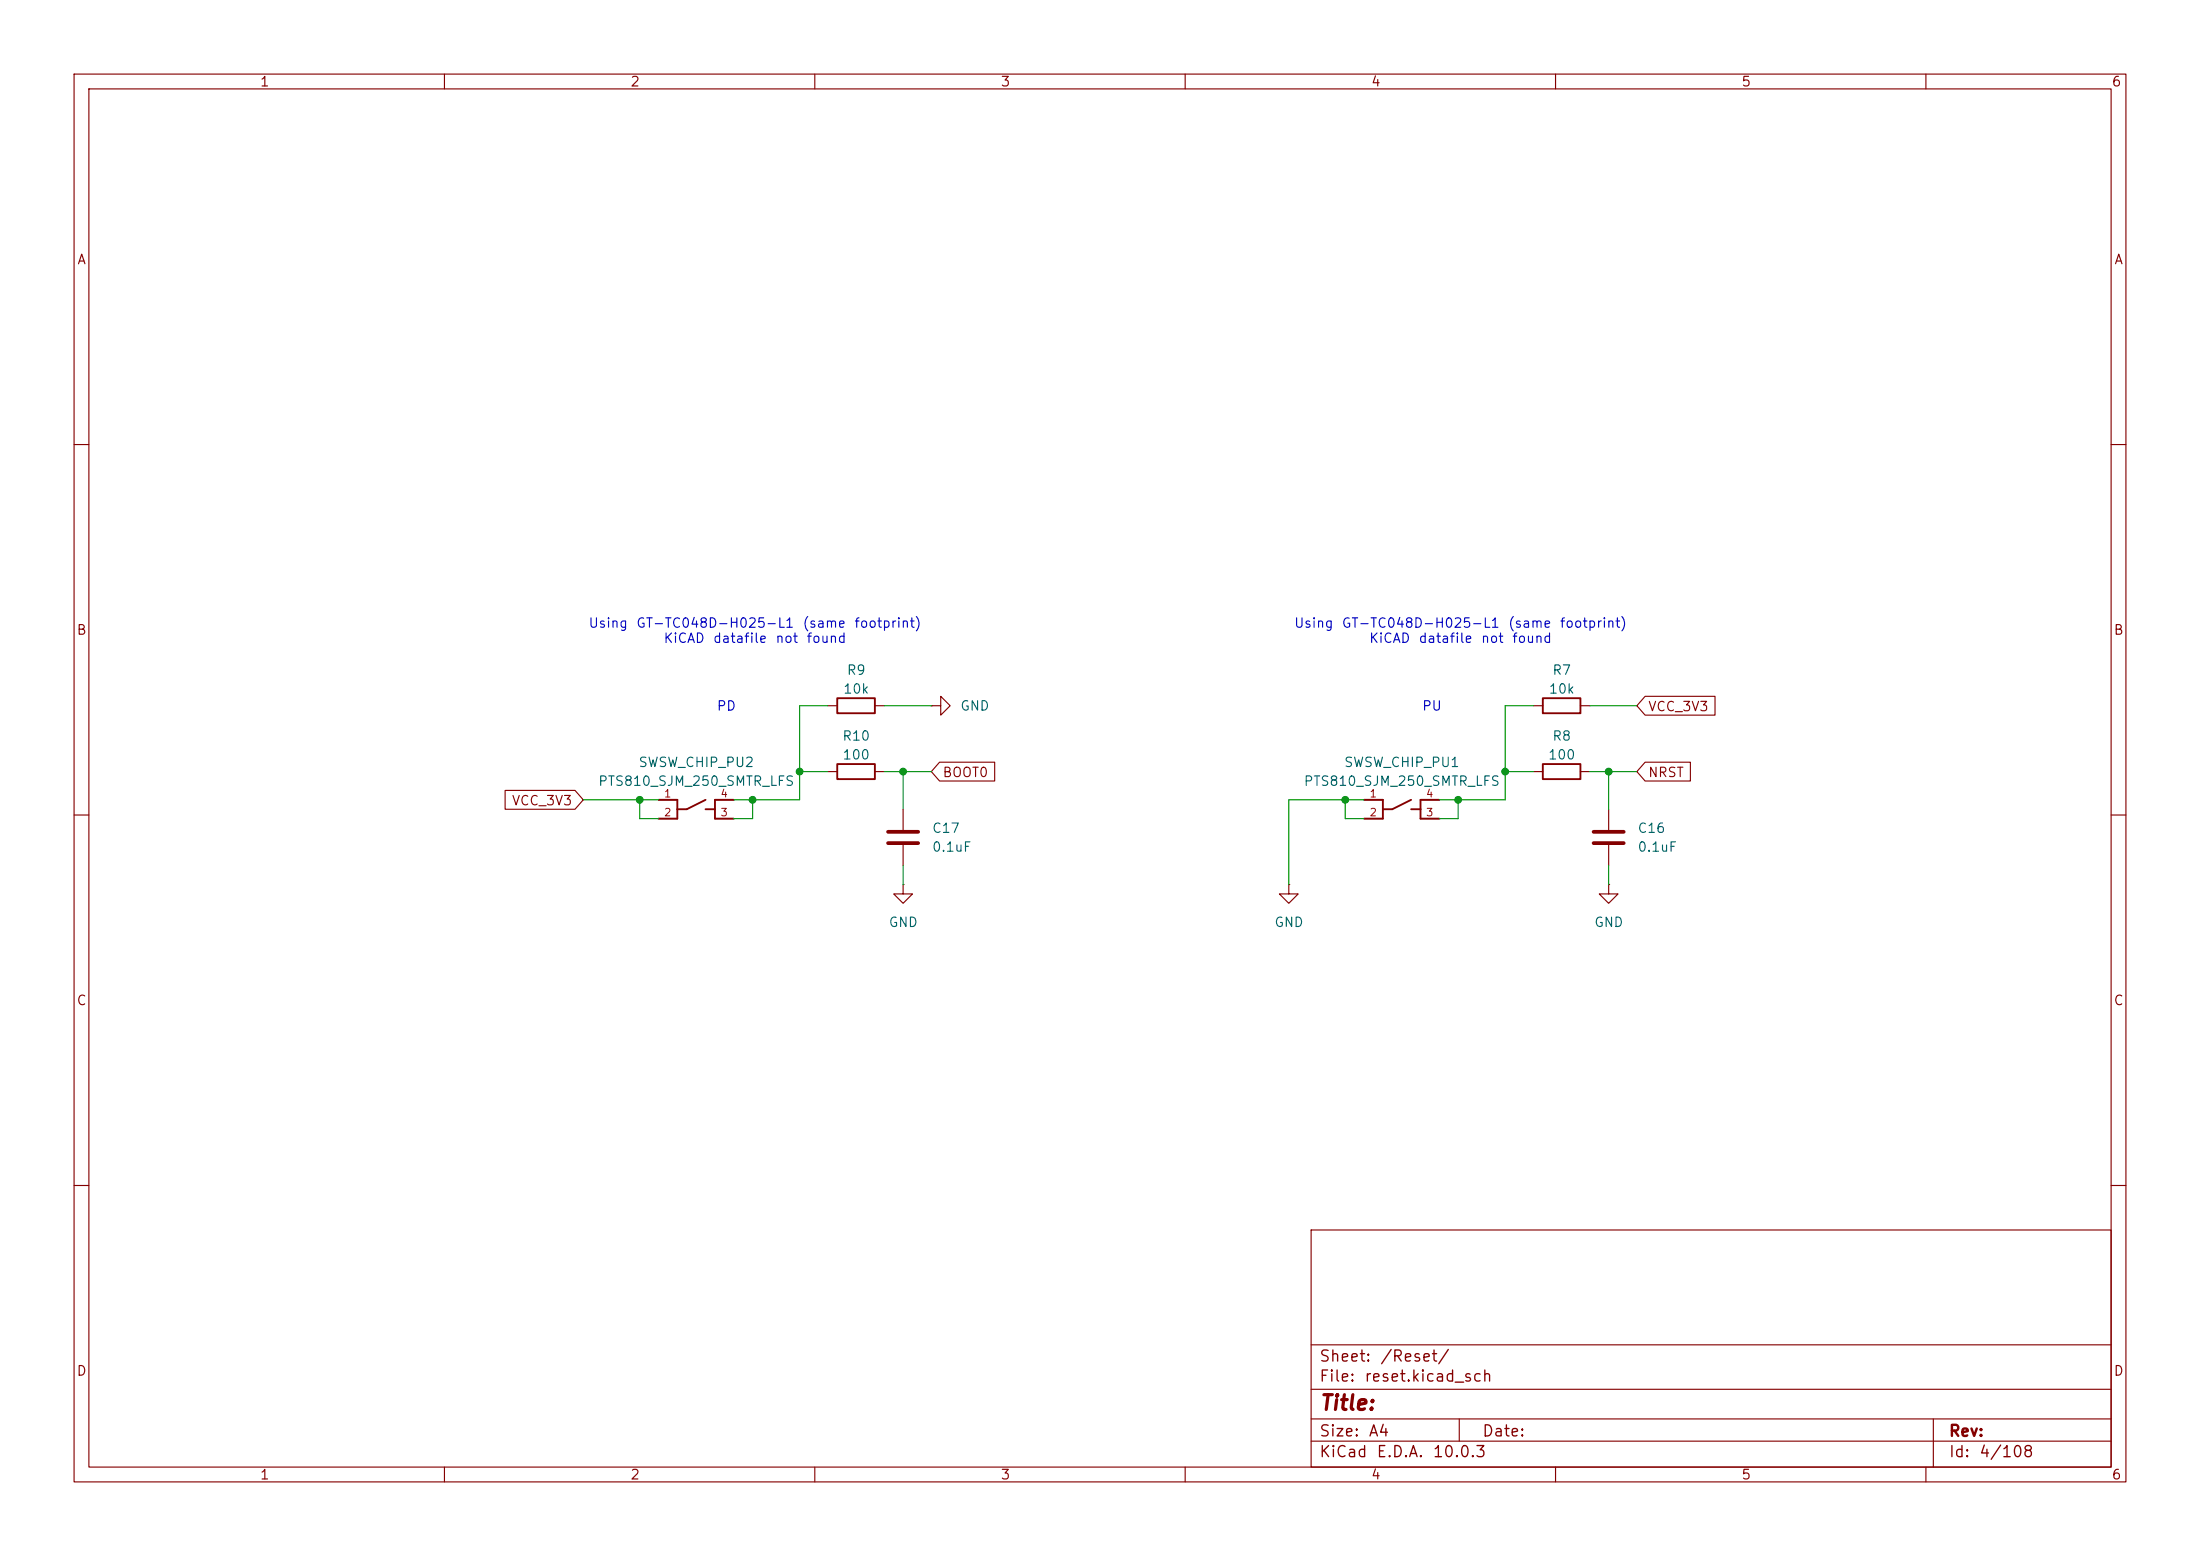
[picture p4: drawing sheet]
(kicad_sch
 (version 20260306)
 (generator "eeschema")
 (generator_version "10.0")
 (paper "A4")
 (lib_symbols
  (symbol "Device:C"
   (pin_numbers (hide yes))
   (pin_names
    (offset 0.254)) (exclude_from_sim no) (in_bom yes) (on_board yes)
   (in_pos_files yes)
   (duplicate_pin_numbers_are_jumpers no)
   (property "Reference" "C" (at 0.635 2.54 0) (show_name no) (do_not_autoplace no) (effects (font (size 1.27 1.27)) (justify left)))
   (property "Value" "C" (at 0.635 -2.54 0) (show_name no) (do_not_autoplace no) (effects (font (size 1.27 1.27)) (justify left)))
   (property "Footprint" "" (at 0.9652 -3.81 0) (show_name no) (do_not_autoplace no) (hide yes) (effects (font (size 1.27 1.27))))
   (property "Datasheet" "" (at 0 0 0) (show_name no) (do_not_autoplace no) (hide yes) (effects (font (size 1.27 1.27))))
   (property "Description" "Unpolarized capacitor" (at 0 0 0) (show_name no) (do_not_autoplace no) (hide yes) (effects (font (size 1.27 1.27))))
   (symbol "C_0_1"
    (polyline (pts (xy -2.032 0.762) (xy 2.032 0.762)) (stroke (width 0.508) (type default)) (fill (type none)))
    (polyline (pts (xy -2.032 -0.762) (xy 2.032 -0.762)) (stroke (width 0.508) (type default)) (fill (type none))))
   (symbol "C_1_1"
    (pin passive line (at 0 3.81 270) (length 2.794) (name "" (effects (font (size 1.27 1.27)))) (number "1" (effects (font (size 1.27 1.27)))))
    (pin passive line (at 0 -3.81 90) (length 2.794) (name "" (effects (font (size 1.27 1.27)))) (number "2" (effects (font (size 1.27 1.27))))))
   (embedded_fonts no))
  (symbol "Device:R"
   (pin_numbers (hide yes))
   (pin_names
    (offset 0)) (exclude_from_sim no) (in_bom yes) (on_board yes)
   (in_pos_files yes)
   (duplicate_pin_numbers_are_jumpers no)
   (property "Reference" "R" (at 2.032 0 90) (show_name no) (do_not_autoplace no) (effects (font (size 1.27 1.27))))
   (property "Value" "R" (at 0 0 90) (show_name no) (do_not_autoplace no) (effects (font (size 1.27 1.27))))
   (property "Footprint" "" (at -1.778 0 90) (show_name no) (do_not_autoplace no) (hide yes) (effects (font (size 1.27 1.27))))
   (property "Datasheet" "" (at 0 0 0) (show_name no) (do_not_autoplace no) (hide yes) (effects (font (size 1.27 1.27))))
   (property "Description" "Resistor" (at 0 0 0) (show_name no) (do_not_autoplace no) (hide yes) (effects (font (size 1.27 1.27))))
   (symbol "R_0_1"
    (rectangle (start -1.016 -2.54) (end 1.016 2.54) (stroke (width 0.254) (type default)) (fill (type none))))
   (symbol "R_1_1"
    (pin passive line (at 0 3.81 270) (length 1.27) (name "" (effects (font (size 1.27 1.27)))) (number "1" (effects (font (size 1.27 1.27)))))
    (pin passive line (at 0 -3.81 90) (length 1.27) (name "" (effects (font (size 1.27 1.27)))) (number "2" (effects (font (size 1.27 1.27))))))
   (embedded_fonts no))
  (symbol "PTS810_SJM_250_SMTR_LFS:PTS810_SJM_250_SMTR_LFS"
   (pin_names
    (offset 1.016)) (exclude_from_sim no) (in_bom yes) (on_board yes)
   (in_pos_files yes)
   (duplicate_pin_numbers_are_jumpers no)
   (property "Reference" "SW" (at -3.81 1.27 0) (show_name no) (do_not_autoplace no) (effects (font (size 1.27 1.27)) (justify left bottom)))
   (property "Value" "PTS810_SJM_250_SMTR_LFS" (at -5.08 -6.35 0) (show_name no) (do_not_autoplace no) (effects (font (size 1.27 1.27)) (justify left bottom)))
   (property "Footprint" "PTS810_SJM_250_SMTR_LFS:SW_PTS810_SJM_250_SMTR_LFS" (at 0 0 0) (show_name no) (do_not_autoplace no) (hide yes) (effects (font (size 1.27 1.27)) (justify bottom)))
   (property "Datasheet" "" (at 0 0 0) (show_name no) (do_not_autoplace no) (hide yes) (effects (font (size 1.27 1.27))))
   (property "Description" "Tactile Switch SPST-NO Top Actuated Surface Mount" (at 0 0 0) (show_name no) (do_not_autoplace no) (hide yes) (effects (font (size 1.27 1.27)) (justify bottom)))
   (property "MF" "C&K" (at 0 0 0) (show_name no) (do_not_autoplace no) (hide yes) (effects (font (size 1.27 1.27)) (justify bottom)))
   (property "Package" "None" (at 0 0 0) (show_name no) (do_not_autoplace no) (hide yes) (effects (font (size 1.27 1.27)) (justify bottom)))
   (property "Price" "None" (at 0 0 0) (show_name no) (do_not_autoplace no) (hide yes) (effects (font (size 1.27 1.27)) (justify bottom)))
   (property "Check_prices" "https://www.snapeda.com/parts/PTS810%20SJM%20250%20SMTR%20LFS/C%2526K/view-part/?ref=eda" (at 0 0 0) (show_name no) (do_not_autoplace no) (hide yes) (effects (font (size 1.27 1.27)) (justify bottom)))
   (property "STANDARD" "Manufacturer Recommendations" (at 0 0 0) (show_name no) (do_not_autoplace no) (hide yes) (effects (font (size 1.27 1.27)) (justify bottom)))
   (property "SnapEDA_Link" "https://www.snapeda.com/parts/PTS810%20SJM%20250%20SMTR%20LFS/C%2526K/view-part/?ref=snap" (at 0 0 0) (show_name no) (do_not_autoplace no) (hide yes) (effects (font (size 1.27 1.27)) (justify bottom)))
   (property "MP" "PTS810 SJM 250 SMTR LFS" (at 0 0 0) (show_name no) (do_not_autoplace no) (hide yes) (effects (font (size 1.27 1.27)) (justify bottom)))
   (property "Availability" "In Stock" (at 0 0 0) (show_name no) (do_not_autoplace no) (hide yes) (effects (font (size 1.27 1.27)) (justify bottom)))
   (property "MANUFACTURER" "CnK" (at 0 0 0) (show_name no) (do_not_autoplace no) (hide yes) (effects (font (size 1.27 1.27)) (justify bottom)))
   (symbol "PTS810_SJM_250_SMTR_LFS_0_0"
    (polyline (pts (xy -2.54 0) (xy -5.08 0)) (stroke (width 0.254) (type default)) (fill (type none)))
    (polyline (pts (xy -2.54 0) (xy -2.54 -1.27)) (stroke (width 0.254) (type default)) (fill (type none)))
    (polyline (pts (xy -2.54 -1.27) (xy -2.54 -2.54)) (stroke (width 0.254) (type default)) (fill (type none)))
    (polyline (pts (xy -2.54 -1.27) (xy -1.27 -1.27)) (stroke (width 0.254) (type default)) (fill (type none)))
    (polyline (pts (xy -2.54 -2.54) (xy -5.08 -2.54)) (stroke (width 0.254) (type default)) (fill (type none)))
    (polyline (pts (xy -1.27 -1.27) (xy 1.27 0)) (stroke (width 0.254) (type default)) (fill (type none)))
    (polyline (pts (xy 1.27 -1.27) (xy 2.54 -1.27)) (stroke (width 0.254) (type default)) (fill (type none)))
    (polyline (pts (xy 2.54 0) (xy 2.54 -1.27)) (stroke (width 0.254) (type default)) (fill (type none)))
    (polyline (pts (xy 2.54 0) (xy 5.08 0)) (stroke (width 0.254) (type default)) (fill (type none)))
    (polyline (pts (xy 2.54 -1.27) (xy 2.54 -2.54)) (stroke (width 0.254) (type default)) (fill (type none)))
    (polyline (pts (xy 2.54 -2.54) (xy 5.08 -2.54)) (stroke (width 0.254) (type default)) (fill (type none)))
    (pin passive line (at -5.08 0 0) (length 2.54) (name "" (effects (font (size 1.016 1.016)))) (number "1" (effects (font (size 1.016 1.016)))))
    (pin passive line (at -5.08 -2.54 0) (length 2.54) (name "" (effects (font (size 1.016 1.016)))) (number "2" (effects (font (size 1.016 1.016)))))
    (pin passive line (at 5.08 -2.54 180) (length 2.54) (name "" (effects (font (size 1.016 1.016)))) (number "3" (effects (font (size 1.016 1.016)))))
    (pin passive line (at 5.08 0 180) (length 2.54) (name "" (effects (font (size 1.016 1.016)))) (number "4" (effects (font (size 1.016 1.016))))))
   (embedded_fonts no))
  (symbol "power:GND"
   (power global)
   (pin_numbers (hide yes))
   (pin_names
    (offset 0) (hide yes)) (exclude_from_sim no) (in_bom yes) (on_board yes)
   (in_pos_files yes)
   (duplicate_pin_numbers_are_jumpers no)
   (property "Reference" "#PWR" (at 0 -6.35 0) (show_name no) (do_not_autoplace no) (hide yes) (effects (font (size 1.27 1.27))))
   (property "Value" "GND" (at 0 -3.81 0) (show_name no) (do_not_autoplace no) (effects (font (size 1.27 1.27))))
   (property "Footprint" "" (at 0 0 0) (show_name no) (do_not_autoplace no) (hide yes) (effects (font (size 1.27 1.27))))
   (property "Datasheet" "" (at 0 0 0) (show_name no) (do_not_autoplace no) (hide yes) (effects (font (size 1.27 1.27))))
   (property "Description" "Power symbol creates a global label with name \"GND\" , ground" (at 0 0 0) (show_name no) (do_not_autoplace no) (hide yes) (effects (font (size 1.27 1.27))))
   (symbol "GND_0_1"
    (polyline (pts (xy 0 0) (xy 0 -1.27) (xy 1.27 -1.27) (xy 0 -2.54) (xy -1.27 -1.27) (xy 0 -1.27)) (stroke (width 0) (type default)) (fill (type none))))
   (symbol "GND_1_1"
    (pin power_in line (at 0 0 270) (length 0) (name "" (effects (font (size 1.27 1.27)))) (number "1" (effects (font (size 1.27 1.27))))))
   (embedded_fonts no)))
 (text "PU"
  (exclude_from_sim no)
  (at 193.294 95.504 0)
  (effects (font (size 1.27 1.27))))
 (text "Using GT-TC048D-H025-L1 (same footprint)\nKiCAD datafile not found\n"
  (exclude_from_sim no)
  (at 101.6 85.344 0)
  (effects (font (size 1.27 1.27))))
 (text "PD\n"
  (exclude_from_sim no)
  (at 98.044 95.504 0)
  (effects (font (size 1.27 1.27))))
 (text "Using GT-TC048D-H025-L1 (same footprint)\nKiCAD datafile not found\n"
  (exclude_from_sim no)
  (at 196.85 85.344 0)
  (effects (font (size 1.27 1.27))))
 (junction
  (at 121.92 104.14)
  (diameter 0)
  (color 0 0 0 0))
 (junction
  (at 86.36 107.95)
  (diameter 0)
  (color 0 0 0 0))
 (junction
  (at 203.2 104.14)
  (diameter 0)
  (color 0 0 0 0))
 (junction
  (at 217.17 104.14)
  (diameter 0)
  (color 0 0 0 0))
 (junction
  (at 181.61 107.95)
  (diameter 0)
  (color 0 0 0 0))
 (junction
  (at 107.95 104.14)
  (diameter 0)
  (color 0 0 0 0))
 (junction
  (at 101.6 107.95)
  (diameter 0)
  (color 0 0 0 0))
 (junction
  (at 196.85 107.95)
  (diameter 0)
  (color 0 0 0 0))
 (wire
  (pts (xy 99.06 107.95) (xy 101.6 107.95))
  (stroke (width 0) (type default)))
 (wire
  (pts (xy 121.92 116.84) (xy 121.92 119.38))
  (stroke (width 0) (type default)))
 (wire
  (pts (xy 217.17 109.22) (xy 217.17 104.14))
  (stroke (width 0) (type default)))
 (wire
  (pts (xy 107.95 107.95) (xy 107.95 104.14))
  (stroke (width 0) (type default)))
 (wire
  (pts (xy 173.99 107.95) (xy 173.99 119.38))
  (stroke (width 0) (type default)))
 (wire
  (pts (xy 88.9 110.49) (xy 86.36 110.49))
  (stroke (width 0) (type default)))
 (wire
  (pts (xy 203.2 107.95) (xy 203.2 104.14))
  (stroke (width 0) (type default)))
 (wire
  (pts (xy 196.85 107.95) (xy 203.2 107.95))
  (stroke (width 0) (type default)))
 (wire
  (pts (xy 214.63 104.14) (xy 217.17 104.14))
  (stroke (width 0) (type default)))
 (wire
  (pts (xy 121.92 109.22) (xy 121.92 104.14))
  (stroke (width 0) (type default)))
 (wire
  (pts (xy 86.36 110.49) (xy 86.36 107.95))
  (stroke (width 0) (type default)))
 (wire
  (pts (xy 86.36 107.95) (xy 78.74 107.95))
  (stroke (width 0) (type default)))
 (wire
  (pts (xy 88.9 107.95) (xy 86.36 107.95))
  (stroke (width 0) (type default)))
 (wire
  (pts (xy 181.61 110.49) (xy 181.61 107.95))
  (stroke (width 0) (type default)))
 (wire
  (pts (xy 194.31 107.95) (xy 196.85 107.95))
  (stroke (width 0) (type default)))
 (wire
  (pts (xy 107.95 104.14) (xy 111.76 104.14))
  (stroke (width 0) (type default)))
 (wire
  (pts (xy 107.95 95.25) (xy 111.76 95.25))
  (stroke (width 0) (type default)))
 (wire
  (pts (xy 107.95 95.25) (xy 107.95 104.14))
  (stroke (width 0) (type default)))
 (wire
  (pts (xy 119.38 104.14) (xy 121.92 104.14))
  (stroke (width 0) (type default)))
 (wire
  (pts (xy 203.2 95.25) (xy 207.01 95.25))
  (stroke (width 0) (type default)))
 (wire
  (pts (xy 184.15 110.49) (xy 181.61 110.49))
  (stroke (width 0) (type default)))
 (wire
  (pts (xy 214.63 95.25) (xy 220.98 95.25))
  (stroke (width 0) (type default)))
 (wire
  (pts (xy 203.2 95.25) (xy 203.2 104.14))
  (stroke (width 0) (type default)))
 (wire
  (pts (xy 196.85 110.49) (xy 196.85 107.95))
  (stroke (width 0) (type default)))
 (wire
  (pts (xy 217.17 116.84) (xy 217.17 119.38))
  (stroke (width 0) (type default)))
 (wire
  (pts (xy 184.15 107.95) (xy 181.61 107.95))
  (stroke (width 0) (type default)))
 (wire
  (pts (xy 203.2 104.14) (xy 207.01 104.14))
  (stroke (width 0) (type default)))
 (wire
  (pts (xy 217.17 104.14) (xy 220.98 104.14))
  (stroke (width 0) (type default)))
 (wire
  (pts (xy 99.06 110.49) (xy 101.6 110.49))
  (stroke (width 0) (type default)))
 (wire
  (pts (xy 181.61 107.95) (xy 173.99 107.95))
  (stroke (width 0) (type default)))
 (wire
  (pts (xy 194.31 110.49) (xy 196.85 110.49))
  (stroke (width 0) (type default)))
 (wire
  (pts (xy 119.38 95.25) (xy 125.73 95.25))
  (stroke (width 0) (type default)))
 (wire
  (pts (xy 121.92 104.14) (xy 125.73 104.14))
  (stroke (width 0) (type default)))
 (wire
  (pts (xy 101.6 107.95) (xy 107.95 107.95))
  (stroke (width 0) (type default)))
 (wire
  (pts (xy 101.6 110.49) (xy 101.6 107.95))
  (stroke (width 0) (type default)))
 (global_label "VCC_3V3"
  (shape input)
  (at 78.74 107.95 180)
  (fields_autoplaced yes)
  (effects (font (size 1.27 1.27)) (justify right))
  (property "Intersheetrefs" "${INTERSHEET_REFS}" (at 67.651 107.95 0) (hide yes) (show_name no) (do_not_autoplace no) (effects (font (size 1.27 1.27)) (justify right))))
 (global_label "NRST"
  (shape input)
  (at 220.98 104.14 0)
  (fields_autoplaced yes)
  (effects (font (size 1.27 1.27)) (justify left))
  (property "Intersheetrefs" "${INTERSHEET_REFS}" (at 228.7428 104.14 0) (hide yes) (show_name no) (do_not_autoplace no) (effects (font (size 1.27 1.27)) (justify left))))
 (global_label "VCC_3V3"
  (shape input)
  (at 220.98 95.25 0)
  (fields_autoplaced yes)
  (effects (font (size 1.27 1.27)) (justify left))
  (property "Intersheetrefs" "${INTERSHEET_REFS}" (at 232.069 95.25 0) (hide yes) (show_name no) (do_not_autoplace no) (effects (font (size 1.27 1.27)) (justify left))))
 (global_label "BOOT0"
  (shape input)
  (at 125.73 104.14 0)
  (fields_autoplaced yes)
  (effects (font (size 1.27 1.27)) (justify left))
  (property "Intersheetrefs" "${INTERSHEET_REFS}" (at 134.8233 104.14 0) (hide yes) (show_name no) (do_not_autoplace no) (effects (font (size 1.27 1.27)) (justify left))))
 (symbol
  (lib_id "power:GND")
  (at 173.99 119.38 0)
  (unit 1)
  (body_style 1)
  (exclude_from_sim no)
  (in_bom yes)
  (on_board yes)
  (in_pos_files yes)
  (dnp no)
  (fields_autoplaced yes)
  (property "Reference" "#PWR015" (at 173.99 125.73 0) (hide yes) (show_name no) (do_not_autoplace no) (effects (font (size 1.27 1.27))))
  (property "Value" "GND" (at 173.99 124.46 0) (show_name no) (do_not_autoplace no) (effects (font (size 1.27 1.27))))
  (property "Footprint" "" (at 173.99 119.38 0) (hide yes) (show_name no) (do_not_autoplace no) (effects (font (size 1.27 1.27))))
  (property "Datasheet" "" (at 173.99 119.38 0) (hide yes) (show_name no) (do_not_autoplace no) (effects (font (size 1.27 1.27))))
  (property "Description" "Power symbol creates a global label with name \"GND\" , ground" (at 173.99 119.38 0) (hide yes) (show_name no) (do_not_autoplace no) (effects (font (size 1.27 1.27))))
  (pin "1"))
 (symbol
  (lib_id "Device:R")
  (at 210.82 95.25 90)
  (unit 1)
  (body_style 1)
  (exclude_from_sim no)
  (in_bom yes)
  (on_board yes)
  (in_pos_files yes)
  (dnp no)
  (property "Reference" "R7" (at 210.82 90.424 90) (show_name no) (do_not_autoplace no) (effects (font (size 1.27 1.27))))
  (property "Value" "10k" (at 210.82 92.964 90) (show_name no) (do_not_autoplace no) (effects (font (size 1.27 1.27))))
  (property "Footprint" "Resistor_SMD:R_0603_1608Metric" (at 210.82 97.028 90) (hide yes) (show_name no) (do_not_autoplace no) (effects (font (size 1.27 1.27))))
  (property "Datasheet" "" (at 210.82 95.25 0) (hide yes) (show_name no) (do_not_autoplace no) (effects (font (size 1.27 1.27))))
  (property "Description" "Resistor" (at 210.82 95.25 0) (hide yes) (show_name no) (do_not_autoplace no) (effects (font (size 1.27 1.27))))
  (pin "2")
  (pin "1"))
 (symbol
  (lib_id "Device:R")
  (at 115.57 95.25 90)
  (unit 1)
  (body_style 1)
  (exclude_from_sim no)
  (in_bom yes)
  (on_board yes)
  (in_pos_files yes)
  (dnp no)
  (property "Reference" "R9" (at 115.57 90.424 90) (show_name no) (do_not_autoplace no) (effects (font (size 1.27 1.27))))
  (property "Value" "10k" (at 115.57 92.964 90) (show_name no) (do_not_autoplace no) (effects (font (size 1.27 1.27))))
  (property "Footprint" "Resistor_SMD:R_0603_1608Metric" (at 115.57 97.028 90) (hide yes) (show_name no) (do_not_autoplace no) (effects (font (size 1.27 1.27))))
  (property "Datasheet" "" (at 115.57 95.25 0) (hide yes) (show_name no) (do_not_autoplace no) (effects (font (size 1.27 1.27))))
  (property "Description" "Resistor" (at 115.57 95.25 0) (hide yes) (show_name no) (do_not_autoplace no) (effects (font (size 1.27 1.27))))
  (pin "2")
  (pin "1"))
 (symbol
  (lib_id "power:GND")
  (at 217.17 119.38 0)
  (unit 1)
  (body_style 1)
  (exclude_from_sim no)
  (in_bom yes)
  (on_board yes)
  (in_pos_files yes)
  (dnp no)
  (fields_autoplaced yes)
  (property "Reference" "#PWR016" (at 217.17 125.73 0) (hide yes) (show_name no) (do_not_autoplace no) (effects (font (size 1.27 1.27))))
  (property "Value" "GND" (at 217.17 124.46 0) (show_name no) (do_not_autoplace no) (effects (font (size 1.27 1.27))))
  (property "Footprint" "" (at 217.17 119.38 0) (hide yes) (show_name no) (do_not_autoplace no) (effects (font (size 1.27 1.27))))
  (property "Datasheet" "" (at 217.17 119.38 0) (hide yes) (show_name no) (do_not_autoplace no) (effects (font (size 1.27 1.27))))
  (property "Description" "Power symbol creates a global label with name \"GND\" , ground" (at 217.17 119.38 0) (hide yes) (show_name no) (do_not_autoplace no) (effects (font (size 1.27 1.27))))
  (pin "1"))
 (symbol
  (lib_id "power:GND")
  (at 125.73 95.25 90)
  (unit 1)
  (body_style 1)
  (exclude_from_sim no)
  (in_bom yes)
  (on_board yes)
  (in_pos_files yes)
  (dnp no)
  (fields_autoplaced yes)
  (property "Reference" "#PWR017" (at 132.08 95.25 0) (hide yes) (show_name no) (do_not_autoplace no) (effects (font (size 1.27 1.27))))
  (property "Value" "GND" (at 129.54 95.2499 90) (show_name no) (do_not_autoplace no) (effects (font (size 1.27 1.27)) (justify right)))
  (property "Footprint" "" (at 125.73 95.25 0) (hide yes) (show_name no) (do_not_autoplace no) (effects (font (size 1.27 1.27))))
  (property "Datasheet" "" (at 125.73 95.25 0) (hide yes) (show_name no) (do_not_autoplace no) (effects (font (size 1.27 1.27))))
  (property "Description" "Power symbol creates a global label with name \"GND\" , ground" (at 125.73 95.25 0) (hide yes) (show_name no) (do_not_autoplace no) (effects (font (size 1.27 1.27))))
  (pin "1"))
 (symbol
  (lib_id "Device:C")
  (at 121.92 113.03 0)
  (unit 1)
  (body_style 1)
  (exclude_from_sim no)
  (in_bom yes)
  (on_board yes)
  (in_pos_files yes)
  (dnp no)
  (fields_autoplaced yes)
  (property "Reference" "C17" (at 125.73 111.7599 0) (show_name no) (do_not_autoplace no) (effects (font (size 1.27 1.27)) (justify left)))
  (property "Value" "0.1uF" (at 125.73 114.2999 0) (show_name no) (do_not_autoplace no) (effects (font (size 1.27 1.27)) (justify left)))
  (property "Footprint" "Capacitor_SMD:C_0603_1608Metric" (at 122.8852 116.84 0) (hide yes) (show_name no) (do_not_autoplace no) (effects (font (size 1.27 1.27))))
  (property "Datasheet" "" (at 121.92 113.03 0) (hide yes) (show_name no) (do_not_autoplace no) (effects (font (size 1.27 1.27))))
  (property "Description" "Unpolarized capacitor" (at 121.92 113.03 0) (hide yes) (show_name no) (do_not_autoplace no) (effects (font (size 1.27 1.27))))
  (pin "2")
  (pin "1"))
 (symbol
  (lib_id "PTS810_SJM_250_SMTR_LFS:PTS810_SJM_250_SMTR_LFS")
  (at 189.23 107.95 0)
  (unit 1)
  (body_style 1)
  (exclude_from_sim no)
  (in_bom yes)
  (on_board yes)
  (in_pos_files yes)
  (dnp no)
  (fields_autoplaced yes)
  (property "Reference" "SWSW_CHIP_PU1" (at 189.23 102.87 0) (show_name no) (do_not_autoplace no) (effects (font (size 1.27 1.27))))
  (property "Value" "PTS810_SJM_250_SMTR_LFS" (at 189.23 105.41 0) (show_name no) (do_not_autoplace no) (effects (font (size 1.27 1.27))))
  (property "Footprint" "Button_Switch_SMD:PTS810_SJM_250_SMTR_LFS" (at 189.23 107.95 0) (hide yes) (show_name no) (do_not_autoplace no) (effects (font (size 1.27 1.27)) (justify bottom)))
  (property "Datasheet" "" (at 189.23 107.95 0) (hide yes) (show_name no) (do_not_autoplace no) (effects (font (size 1.27 1.27))))
  (property "Description" "" (at 189.23 107.95 0) (hide yes) (show_name no) (do_not_autoplace no) (effects (font (size 1.27 1.27))))
  (property "MF" "C&K" (at 189.23 107.95 0) (hide yes) (show_name no) (do_not_autoplace no) (effects (font (size 1.27 1.27)) (justify bottom)))
  (property "Description_1" "Tactile Switch SPST-NO Top Actuated Surface Mount" (at 189.23 107.95 0) (hide yes) (show_name no) (do_not_autoplace no) (effects (font (size 1.27 1.27)) (justify bottom)))
  (property "Package" "None" (at 189.23 107.95 0) (hide yes) (show_name no) (do_not_autoplace no) (effects (font (size 1.27 1.27)) (justify bottom)))
  (property "Price" "None" (at 189.23 107.95 0) (hide yes) (show_name no) (do_not_autoplace no) (effects (font (size 1.27 1.27)) (justify bottom)))
  (property "Check_prices" "https://www.snapeda.com/parts/PTS810%20SJM%20250%20SMTR%20LFS/C%2526K/view-part/?ref=eda" (at 189.23 107.95 0) (hide yes) (show_name no) (do_not_autoplace no) (effects (font (size 1.27 1.27)) (justify bottom)))
  (property "STANDARD" "Manufacturer Recommendations" (at 189.23 107.95 0) (hide yes) (show_name no) (do_not_autoplace no) (effects (font (size 1.27 1.27)) (justify bottom)))
  (property "SnapEDA_Link" "https://www.snapeda.com/parts/PTS810%20SJM%20250%20SMTR%20LFS/C%2526K/view-part/?ref=snap" (at 189.23 107.95 0) (hide yes) (show_name no) (do_not_autoplace no) (effects (font (size 1.27 1.27)) (justify bottom)))
  (property "MP" "PTS810 SJM 250 SMTR LFS" (at 189.23 107.95 0) (hide yes) (show_name no) (do_not_autoplace no) (effects (font (size 1.27 1.27)) (justify bottom)))
  (property "Availability" "In Stock" (at 189.23 107.95 0) (hide yes) (show_name no) (do_not_autoplace no) (effects (font (size 1.27 1.27)) (justify bottom)))
  (property "MANUFACTURER" "CnK" (at 189.23 107.95 0) (hide yes) (show_name no) (do_not_autoplace no) (effects (font (size 1.27 1.27)) (justify bottom)))
  (pin "3")
  (pin "4")
  (pin "2")
  (pin "1"))
 (symbol
  (lib_id "Device:C")
  (at 217.17 113.03 0)
  (unit 1)
  (body_style 1)
  (exclude_from_sim no)
  (in_bom yes)
  (on_board yes)
  (in_pos_files yes)
  (dnp no)
  (fields_autoplaced yes)
  (property "Reference" "C16" (at 220.98 111.7599 0) (show_name no) (do_not_autoplace no) (effects (font (size 1.27 1.27)) (justify left)))
  (property "Value" "0.1uF" (at 220.98 114.2999 0) (show_name no) (do_not_autoplace no) (effects (font (size 1.27 1.27)) (justify left)))
  (property "Footprint" "Capacitor_SMD:C_0603_1608Metric" (at 218.1352 116.84 0) (hide yes) (show_name no) (do_not_autoplace no) (effects (font (size 1.27 1.27))))
  (property "Datasheet" "" (at 217.17 113.03 0) (hide yes) (show_name no) (do_not_autoplace no) (effects (font (size 1.27 1.27))))
  (property "Description" "Unpolarized capacitor" (at 217.17 113.03 0) (hide yes) (show_name no) (do_not_autoplace no) (effects (font (size 1.27 1.27))))
  (pin "2")
  (pin "1"))
 (symbol
  (lib_id "Device:R")
  (at 115.57 104.14 90)
  (unit 1)
  (body_style 1)
  (exclude_from_sim no)
  (in_bom yes)
  (on_board yes)
  (in_pos_files yes)
  (dnp no)
  (property "Reference" "R10" (at 115.57 99.314 90) (show_name no) (do_not_autoplace no) (effects (font (size 1.27 1.27))))
  (property "Value" "100" (at 115.57 101.854 90) (show_name no) (do_not_autoplace no) (effects (font (size 1.27 1.27))))
  (property "Footprint" "Resistor_SMD:R_0603_1608Metric" (at 115.57 105.918 90) (hide yes) (show_name no) (do_not_autoplace no) (effects (font (size 1.27 1.27))))
  (property "Datasheet" "" (at 115.57 104.14 0) (hide yes) (show_name no) (do_not_autoplace no) (effects (font (size 1.27 1.27))))
  (property "Description" "Resistor" (at 115.57 104.14 0) (hide yes) (show_name no) (do_not_autoplace no) (effects (font (size 1.27 1.27))))
  (pin "1")
  (pin "2"))
 (symbol
  (lib_id "power:GND")
  (at 121.92 119.38 0)
  (unit 1)
  (body_style 1)
  (exclude_from_sim no)
  (in_bom yes)
  (on_board yes)
  (in_pos_files yes)
  (dnp no)
  (fields_autoplaced yes)
  (property "Reference" "#PWR018" (at 121.92 125.73 0) (hide yes) (show_name no) (do_not_autoplace no) (effects (font (size 1.27 1.27))))
  (property "Value" "GND" (at 121.92 124.46 0) (show_name no) (do_not_autoplace no) (effects (font (size 1.27 1.27))))
  (property "Footprint" "" (at 121.92 119.38 0) (hide yes) (show_name no) (do_not_autoplace no) (effects (font (size 1.27 1.27))))
  (property "Datasheet" "" (at 121.92 119.38 0) (hide yes) (show_name no) (do_not_autoplace no) (effects (font (size 1.27 1.27))))
  (property "Description" "Power symbol creates a global label with name \"GND\" , ground" (at 121.92 119.38 0) (hide yes) (show_name no) (do_not_autoplace no) (effects (font (size 1.27 1.27))))
  (pin "1"))
 (symbol
  (lib_id "Device:R")
  (at 210.82 104.14 90)
  (unit 1)
  (body_style 1)
  (exclude_from_sim no)
  (in_bom yes)
  (on_board yes)
  (in_pos_files yes)
  (dnp no)
  (property "Reference" "R8" (at 210.82 99.314 90) (show_name no) (do_not_autoplace no) (effects (font (size 1.27 1.27))))
  (property "Value" "100" (at 210.82 101.854 90) (show_name no) (do_not_autoplace no) (effects (font (size 1.27 1.27))))
  (property "Footprint" "Resistor_SMD:R_0603_1608Metric" (at 210.82 105.918 90) (hide yes) (show_name no) (do_not_autoplace no) (effects (font (size 1.27 1.27))))
  (property "Datasheet" "" (at 210.82 104.14 0) (hide yes) (show_name no) (do_not_autoplace no) (effects (font (size 1.27 1.27))))
  (property "Description" "Resistor" (at 210.82 104.14 0) (hide yes) (show_name no) (do_not_autoplace no) (effects (font (size 1.27 1.27))))
  (pin "1")
  (pin "2"))
 (symbol
  (lib_id "PTS810_SJM_250_SMTR_LFS:PTS810_SJM_250_SMTR_LFS")
  (at 93.98 107.95 0)
  (unit 1)
  (body_style 1)
  (exclude_from_sim no)
  (in_bom yes)
  (on_board yes)
  (in_pos_files yes)
  (dnp no)
  (fields_autoplaced yes)
  (property "Reference" "SWSW_CHIP_PU2" (at 93.98 102.87 0) (show_name no) (do_not_autoplace no) (effects (font (size 1.27 1.27))))
  (property "Value" "PTS810_SJM_250_SMTR_LFS" (at 93.98 105.41 0) (show_name no) (do_not_autoplace no) (effects (font (size 1.27 1.27))))
  (property "Footprint" "Button_Switch_SMD:PTS810_SJM_250_SMTR_LFS" (at 93.98 107.95 0) (hide yes) (show_name no) (do_not_autoplace no) (effects (font (size 1.27 1.27)) (justify bottom)))
  (property "Datasheet" "" (at 93.98 107.95 0) (hide yes) (show_name no) (do_not_autoplace no) (effects (font (size 1.27 1.27))))
  (property "Description" "" (at 93.98 107.95 0) (hide yes) (show_name no) (do_not_autoplace no) (effects (font (size 1.27 1.27))))
  (property "MF" "C&K" (at 93.98 107.95 0) (hide yes) (show_name no) (do_not_autoplace no) (effects (font (size 1.27 1.27)) (justify bottom)))
  (property "Description_1" "Tactile Switch SPST-NO Top Actuated Surface Mount" (at 93.98 107.95 0) (hide yes) (show_name no) (do_not_autoplace no) (effects (font (size 1.27 1.27)) (justify bottom)))
  (property "Package" "None" (at 93.98 107.95 0) (hide yes) (show_name no) (do_not_autoplace no) (effects (font (size 1.27 1.27)) (justify bottom)))
  (property "Price" "None" (at 93.98 107.95 0) (hide yes) (show_name no) (do_not_autoplace no) (effects (font (size 1.27 1.27)) (justify bottom)))
  (property "Check_prices" "https://www.snapeda.com/parts/PTS810%20SJM%20250%20SMTR%20LFS/C%2526K/view-part/?ref=eda" (at 93.98 107.95 0) (hide yes) (show_name no) (do_not_autoplace no) (effects (font (size 1.27 1.27)) (justify bottom)))
  (property "STANDARD" "Manufacturer Recommendations" (at 93.98 107.95 0) (hide yes) (show_name no) (do_not_autoplace no) (effects (font (size 1.27 1.27)) (justify bottom)))
  (property "SnapEDA_Link" "https://www.snapeda.com/parts/PTS810%20SJM%20250%20SMTR%20LFS/C%2526K/view-part/?ref=snap" (at 93.98 107.95 0) (hide yes) (show_name no) (do_not_autoplace no) (effects (font (size 1.27 1.27)) (justify bottom)))
  (property "MP" "PTS810 SJM 250 SMTR LFS" (at 93.98 107.95 0) (hide yes) (show_name no) (do_not_autoplace no) (effects (font (size 1.27 1.27)) (justify bottom)))
  (property "Availability" "In Stock" (at 93.98 107.95 0) (hide yes) (show_name no) (do_not_autoplace no) (effects (font (size 1.27 1.27)) (justify bottom)))
  (property "MANUFACTURER" "CnK" (at 93.98 107.95 0) (hide yes) (show_name no) (do_not_autoplace no) (effects (font (size 1.27 1.27)) (justify bottom)))
  (pin "3")
  (pin "4")
  (pin "2")
  (pin "1")))
